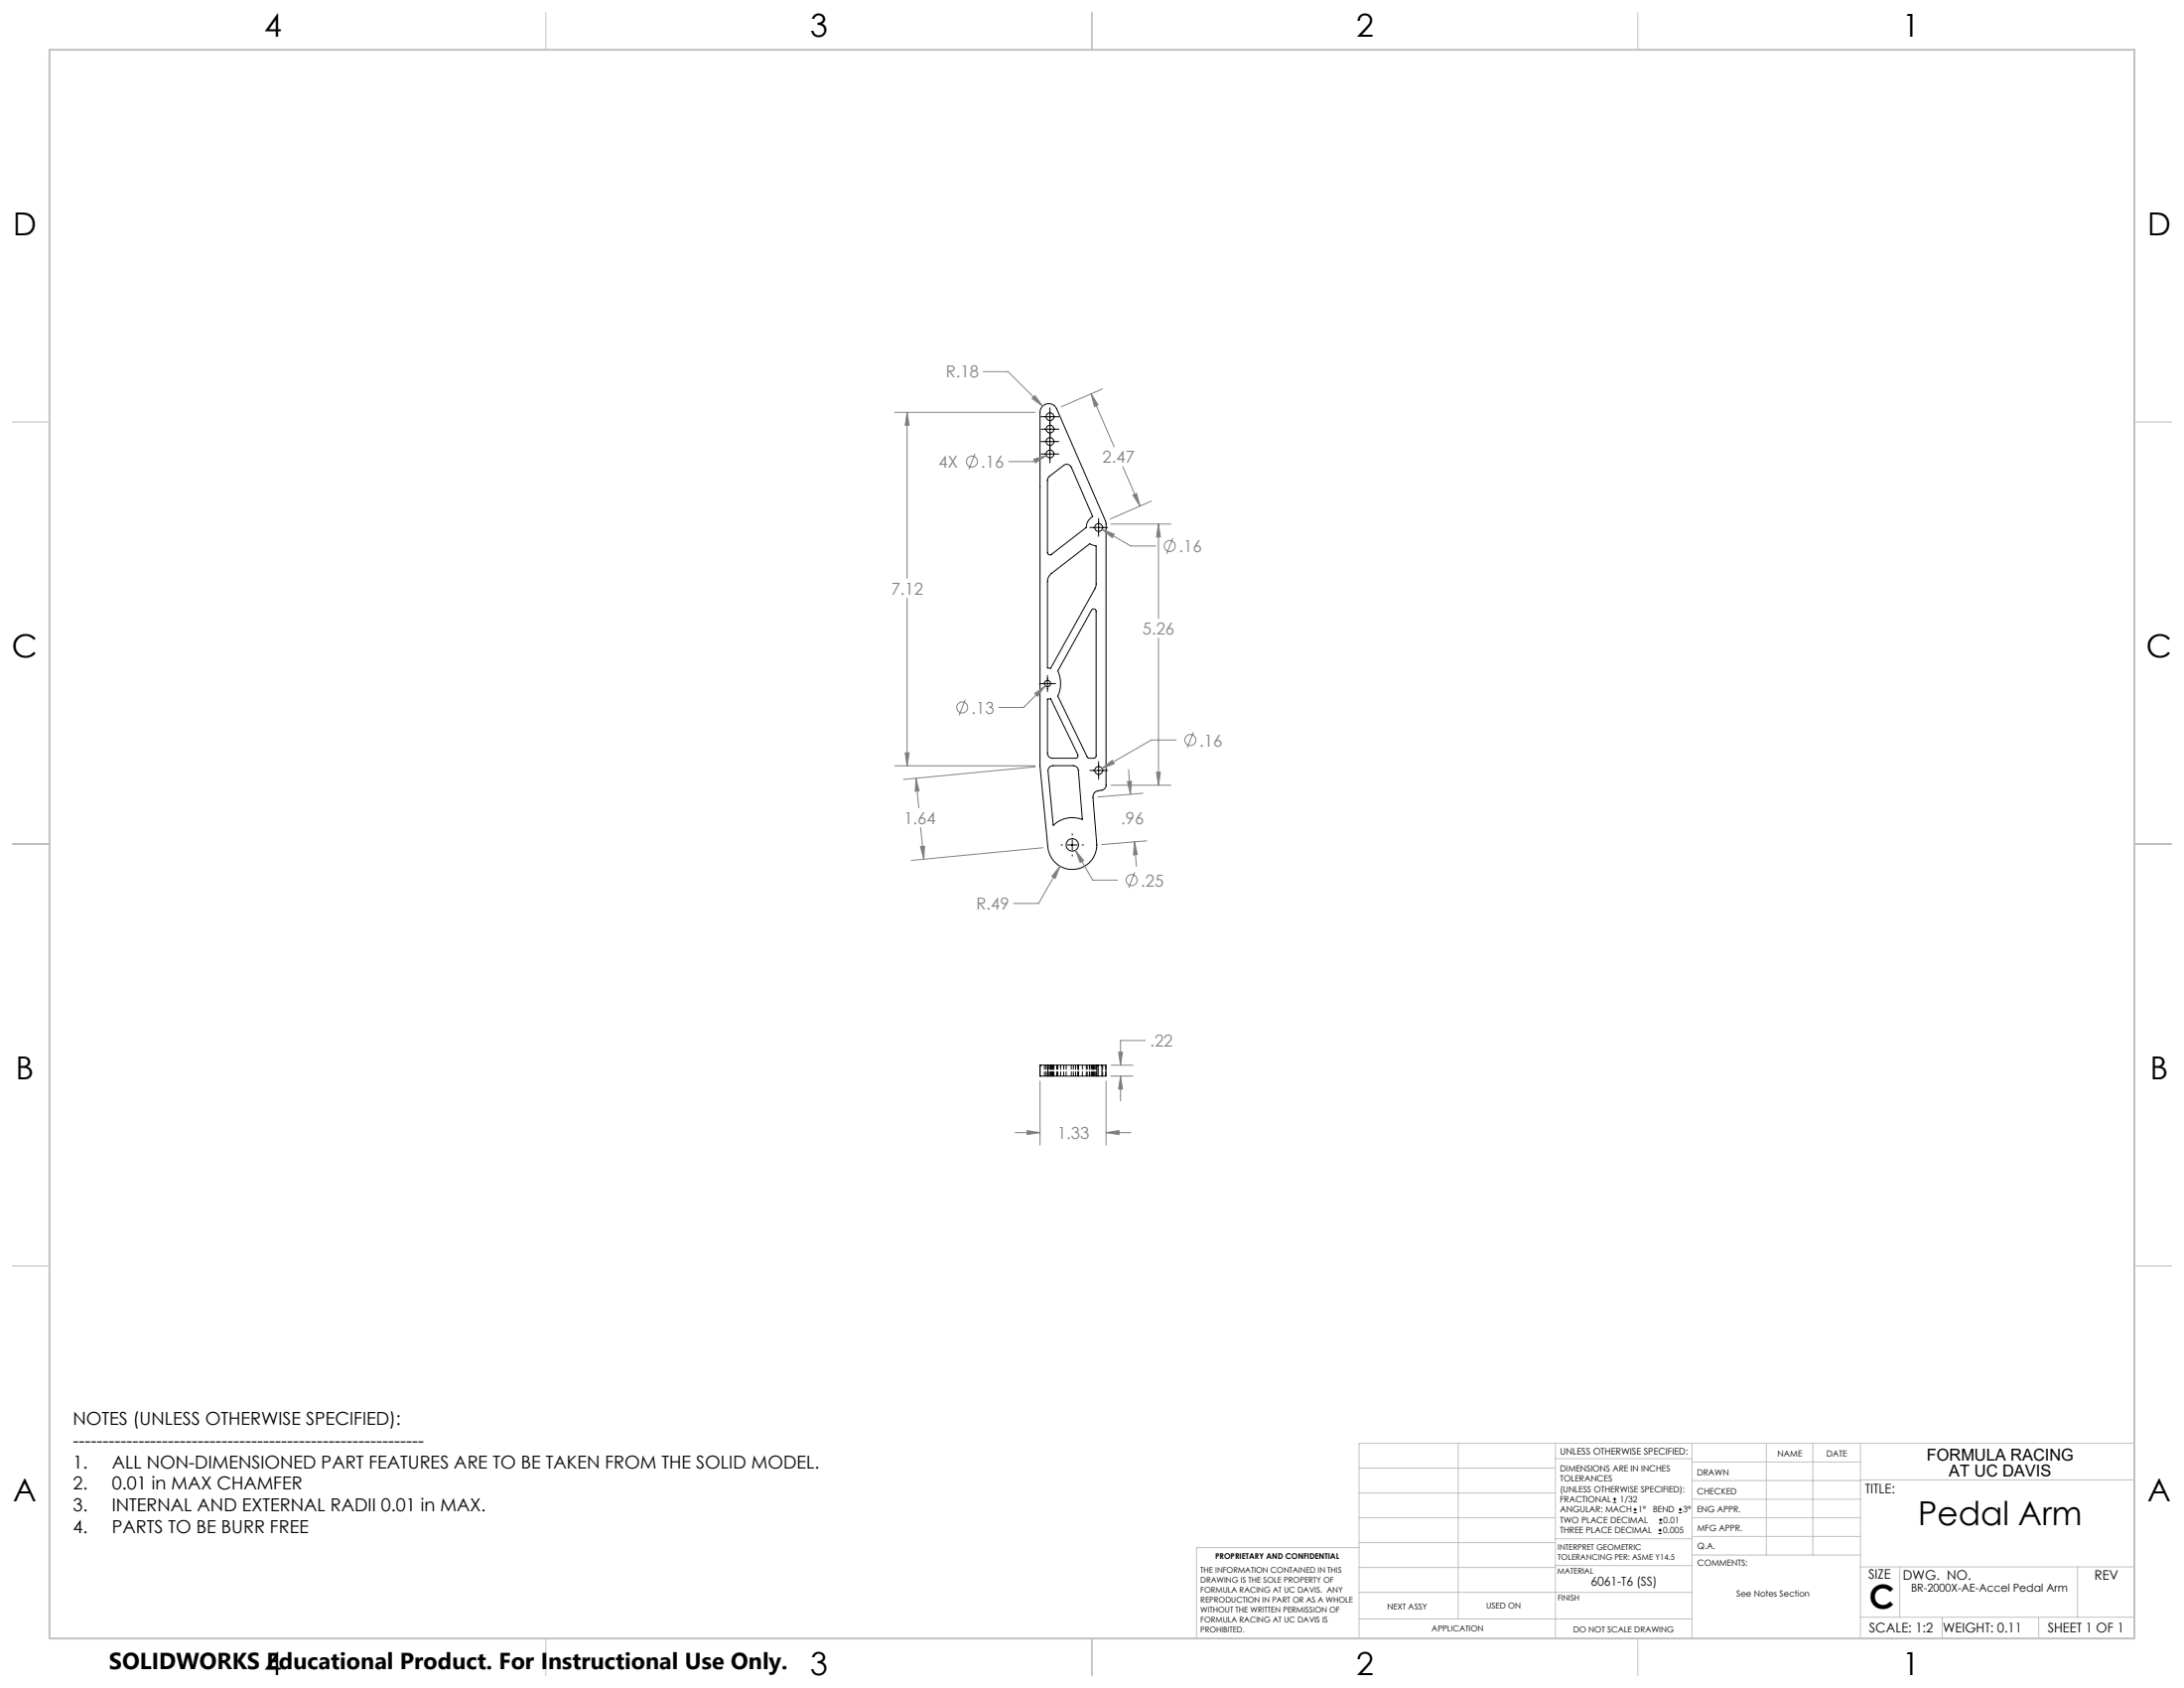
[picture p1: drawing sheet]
<svg xmlns="http://www.w3.org/2000/svg" width="559mm" height="432mm" viewBox="0 0 559 432" stroke-linecap="round" stroke-linejoin="round" font-family="sans-serif">
<g fill="none" stroke="#000" stroke-width=".25">
<path d="M266.4 109.8h4.5M266.4 113h4.5M266.4 106.6h4.5M266.4 116.1h4.5M266.7 103.9a2.25 2.25 0 0 1 3.7 .7l12.6 29.2v67.1a1.28 1.28 0 0 1-1.1 1.2l-.9 .2a1.59 1.59 0 0 0-1.4 1.7l1 12.1a6.3 6.3 0 0 1-5.9 6.3 6.3 6.3 0 0 1-6.6-5.7l-2-20.7v-90.5l.2-.9zM268.6 104.3v14.1M268.5 121.8l3.7-2.8a1.29 1.29 0 0 1 1.9 .5l5.5 12.7a3.2 3.2 0 0 0-1.7 2.7l-8.9 6.9a.63 .63 0 0 1-.6 .1 .63 .63 0 0 1-.4-.6v-18.6zM278.8 134.9h4.6M281.1 132.6v4.6M268.6 147.1l10.2-8 1.7 .6-.1 10.4-11.6 20.9-.8-.1v-22.2l.1-.8zM279.4 155.9l.4-.1 .4 .1 .3 .5v36.9a.6 .6 0 0 1-.7 .7h-1.2l-.4-.3-7.5-15.6a7.7 7.7 0 0 0 0-6.5zM266 174.9h4.1"/>
<path d="M268 178.8h.8l7 14.2a.63 .63 0 0 1-.6 1h-5.9a1.26 1.26 0 0 1-1.3-1.3zM268 172.8v4.1M268.5 196.3l.9-.4h5.2a1.34 1.34 0 0 1 1.3 1.1l1 12.6a7.1 7.1 0 0 0-7.4 1.5l-1.4-13.8zM278.8 197.1h4.6M281.1 194.8v4.6M271.5 216.1h.3M273.1 216.1h2.5M274.4 213.3v.3M274.4 214.9v2.5M274.4 218.7v.3M276.9 216.1h.3M266.1 272.5h.1"/>
<path d="M266.1 275.3h.1M266.1 272.5v2.8M266.1 272.5h2M266.1 275.3h2M268.1 272.5h12.5M268.1 275.3h12.5M268.1 272.5v2.8M280.6 272.5h.4M280.6 275.3h.4M280.6 272.5v2.8M281 272.5h.9M281 275.3h.9"/>
<path d="M281 272.5v2.8M281.9 272.5h1.1v2.8h-1.1M281.9 272.5v2.8M412.7 384.3h.9M412.7 383.5h.9M413.1 383.1v.8M418 387h.8M418 386.2h.8M418.4 385.7v.9M424.3 392.3h.9M424.3 391.4h.9M424.5 389.6h.8"/>
<path d="M424.5 388.8h.8M424.7 391v.9M424.9 388.4v.8M429.5 387h.9M429.5 386.2h.9M429.9 385.7v.9"/>
<circle cx="268.7" cy="116.1" r="1"/>
<circle cx="268.7" cy="106.6" r="1"/>
<circle cx="268.7" cy="112.9" r="1"/>
<circle cx="268.7" cy="109.8" r="1"/>
<circle cx="281.1" cy="134.9" r="1"/>
<circle cx="268" cy="174.9" r=".8"/>
<circle cx="281.1" cy="197.1" r="1"/>
<circle cx="274.4" cy="216.1" r="1.58"/>
</g>
<g fill="none" stroke="#000" stroke-width=".25" stroke-dasharray="1.3 .6" stroke-dashoffset=".2">
<path d="M267.2 272.5v2.8M267.7 272.5v2.8M268 275.3v-2.8M268.2 272.5v2.8M268.2 275.3v-2.8M268.5 275.3v-2.8M268.8 275.3v-2.8M268.9 275.3v-2.8M269 275.3v-2.8M269.1 275.3v-2.8M269.3 275.3v-2.8M269.4 275.3v-2.8"/>
<path d="M269.5 275.3v-2.8M269.7 275.3v-2.8M270.4 275.3v-2.8M270.7 275.3v-2.8M271.4 275.3v-2.8M272.2 275.3v-2.8M272.8 272.5v2.8M274.1 275.3v-2.8M274.6 275.3v-2.8M275.2 275.3v-2.8M275.8 275.3v-2.8M275.9 275.3v-2.8"/>
<path d="M276 275.3v-2.8M276.9 275.3v-2.8M277.9 275.3v-2.8M278.2 275.3v-2.8M278.7 275.3v-2.8M278.8 275.3v-2.8M279.3 275.3v-2.8M279.6 275.3v-2.8M279.7 272.5v2.8M279.7 275.3v-2.8M279.9 275.3v-2.8M280.1 272.5v2.8"/>
<path d="M280.2 275.3v-2.8M280.5 275.3v-2.8M282.1 275.3v-2.8M282.9 275.3v-2.8"/>
</g>
<g fill="none" stroke="#808080" stroke-width=".25">
<path d="M251.6 95.1h6.3l8.9 8.8M282.1 99.5l-10.6 4.6M228.9 105.5h35.9M232.1 105.5l.5 3.3h-1zM232.1 105.5v42.5M249.5 116.1l-1.6 4M264.1 101.9l.7-.7 2 2.7zM264.5 117.4l3.2-.9-2.8 1.9zM267.7 116.5l-3.3 1.6h-6.3M279.2 100.8l1.8 2.8-1 .4zM279.2 100.8l5.9 13.5M287.3 119.4l4.4 10.1"/>
<path d="M282 135.4l3.1 1.2-.5 .9zM282 135.4l7.3 4.3h6.4M284.3 134.1h15.3M289.9 126.6l.9-.4 .9 3.3zM294.6 128.2l-10.6 4.6M296.4 134.1l.5 3.3h-1zM296.4 134.1v24.1M300.1 137.7l-1.6 4M232.1 153v42.9M247 179l-1.6 4M264.8 177.4l2.6-2-1.9 2.7zM267.4 175.4l-5.5 5.6h-6.3"/>
<path d="M296.4 163.2v37.7M228.9 195.9h35.9M231.6 192.6h1l-.5 3.3zM234.4 199.1l.8 3.2-1 .1zM234.4 199.1l.7 7.6M264.9 196.1l-33.7 3.3M282 196.6l2.6-2.1 .5 .9zM288.5 200l1-.2-.3 3.4zM288.7 196.8l.5 6.4M295.9 197.6h1l-.5 3.3zM300.9 189.3h-6.3l-12.6 7.3M305.4 187.3l-1.7 4"/>
<path d="M235.5 216.6l1-.1-.1 3.3zM235.5 211.7l.9 8.1M266.8 216.9l-33.6 3.2M275.2 217.5l2 2.6-.8 .5zM275.2 217.5l4.4 7.6h6.3M284.3 200.9h15.3M290.3 215.3l.7 3.3-1 .1zM290.3 215.3l.5 6.4M292.4 202.9l-11.5 1M293.4 215.1l-11.5 .9M271.2 221.6l-1.2 3.1-.9-.5zM271.2 221.6l-5.5 9.5h-6.3"/>
<path d="M290.3 223.1l-1.6 4.1M266.1 276.5v16.4M283 276.5v16.4M284.3 275.3h5.6M284.3 272.5h5.6M286.2 269.2h1l-.5 3.3zM286.7 275.3l.5 3.3h-1zM286.7 275.3v6.3M293.1 266.2h-6.4v6.3M259.8 289.7h6.3M262.8 289.2l3.3 .5-3.3 .5zM283 289.7l3.3-.5v1z"/>
<path d="M283 289.7h6.3"/>
<circle cx="248.7" cy="118.1" r="1.4"/>
<circle cx="299.3" cy="139.7" r="1.41"/>
<circle cx="246.2" cy="181" r="1.42"/>
<circle cx="304.6" cy="189.3" r="1.41"/>
<circle cx="289.5" cy="225.1" r="1.42"/>
</g>
<g fill="none" stroke="#c0c0c0" stroke-width=".25">
<path d="M139.7 3.2v9.5M279.4 3.2v9.5M419.1 3.2v9.5M3.1 107.9h9.6M546.1 107.9h9.5M3.1 215.9h9.6M546.1 215.9h9.5M3.1 323.8h9.6M546.1 323.8h9.5M347.7 375.6h50.3M373.1 369.2v44.9M398 369.2v49.9"/>
<path d="M398 373.1h34.9M432.9 369.2v49.9M432.9 378.7h43.1M432.9 374h43.1M451.9 369.2v28.6M463.8 369.2v28.6M476 369.2v49.9M476 378.6h70.1M546.1 369.2h-198.4v49.9M347.7 394.6h50.3M347.7 388.3h50.3M347.7 381.9h50.3"/>
<path d="M347.7 395.9h-41.6v23.2M398 393.6h35M432.9 383.5h43.1M432.9 388.3h43.1M432.9 393h43.1M433 397.8h43M139.7 419.1v9.6M279.4 419.1v9.6M347.7 414.1h85.2M347.7 401h50.3M347.7 407.3h50.3M398 407.4h34.9"/>
<path d="M398 400.5h35M419.1 419.1v9.6M476 413.7h70.1M476 400.8h70.1M486.1 400.8v12.9M496.9 413.7v5.4M521.6 413.7v5.4M531.6 400.8v12.9"/>
</g>
<path d="M12.7 12.7h533.4v406.4h-533.4z" fill="none" stroke="#c0c0c0" stroke-width=".5"/>
<path d="M271.2 221.6l-2.1 2.6 .9 .5zM275.2 217.5l1.2 3.1 .8-.5zM282 196.6l3.1-1.2-.5-.9zM264.8 177.4l.7 .7 1.9-2.7zM282 135.4l2.6 2.1 .5-.9zM264.5 117.4l.4 1 2.8-1.9zM231.6 192.6h1l-.5 3.3zM232.1 105.5l.5 3.3h-1zM235.5 216.6l1-.1-.1 3.3zM234.4 199.1l.8 3.2-1 .1zM264.1 101.9l2.7 2-2-2.7zM279.2 100.8l1.8 2.8-1 .4zM289.9 126.6l.9-.4 .9 3.3zM296.4 134.1l.5 3.3h-1zM295.9 197.6h1l-.5 3.3zM288.5 200l1-.2-.3 3.4zM290.3 215.3l.7 3.3-1 .1zM286.7 275.3l.5 3.3h-1zM286.2 269.2h1l-.5 3.3zM283 289.7l3.3-.5v1zM262.8 289.2l3.3 .5-3.3 .5z" fill="#808080"/>
<g font-size="8.5">
<text x="490.8" y="390.1">Pedal Arm</text>
<text x="478.3" y="411.4">C</text>
</g>
<g font-size="8.1">
<text x="67.6" y="9.3">4</text>
<text x="207.3" y="9.3">3</text>
<text x="347" y="9.3">2</text>
<text x="486.7" y="9.3">1</text>
<text x="3.3" y="60.1">D</text>
<text x="549.4" y="60.1">D</text>
<text x="3" y="168">C</text>
<text x="549.1" y="168">C</text>
<text x="4" y="276">B</text>
<text x="550.1" y="276">B</text>
<text x="3.3" y="383.9">A</text>
<text x="549.4" y="383.9">A</text>
<text x="67.6" y="428.4">4</text>
<text x="207.3" y="428.4">3</text>
<text x="347" y="428.4">2</text>
<text x="486.7" y="428.4">1</text>
</g>
<text font-size="5.9" x="27.9" y="427">SOLIDWORKS Educational Product. For Instructional Use Only.</text>
<g font-size="4.6">
<text x="18.6" y="364.4">NOTES (UNLESS OTHERWISE SPECIFIED):</text>
<text x="18.6" y="370">-----------------------------------------------------------</text>
<text x="18.6" y="375.5">1.</text>
<text x="28.7" y="375.5">ALL NON-DIMENSIONED PART FEATURES ARE TO BE TAKEN FROM THE SOLID MODEL.</text>
<text x="18.6" y="381.1">2.</text>
<text x="28.7" y="381.1">0.01 in MAX CHAMFER</text>
<text x="18.6" y="386.7">3.</text>
<text x="28.7" y="386.7">INTERNAL AND EXTERNAL RADII 0.01 in MAX.</text>
<text x="18.6" y="392.3">4.</text>
<text x="28.7" y="392.3">PARTS TO BE BURR FREE</text>
</g>
<g font-size="4.2" fill="#808080">
<text x="242" y="96.6">R.18</text>
<text x="240.1" y="119.7">4X</text>
<text x="251" y="119.7">.16</text>
<text x="282.1" y="118.4">2.47</text>
<text x="301.6" y="141.3">.16</text>
<text x="228" y="152.1">7.12</text>
<text x="292.3" y="162.3">5.26</text>
<text x="248.5" y="182.6">.13</text>
<text x="306.9" y="190.9">.16</text>
<text x="231.2" y="210.8">1.64</text>
<text x="286.8" y="210.8">.96</text>
<text x="291.9" y="226.7">.25</text>
<text x="249.8" y="232.7">R.49</text>
<text x="294.3" y="267.8">.22</text>
<text x="270.5" y="291.3">1.33</text>
</g>
<g font-size="4.2">
<text x="493" y="373.5">FORMULA RACING</text>
<text x="498.7" y="377.8">AT UC DAVIS</text>
</g>
<g font-size="3.4">
<text x="477.2" y="381.9">TITLE:</text>
<text x="478.1" y="404">SIZE</text>
<text x="486.9" y="404">DWG. NO.</text>
<text x="535.9" y="404.1">REV</text>
<text x="478.2" y="417.6">SCALE: 1:2</text>
<text x="497.1" y="417.7">WEIGHT: 0.11</text>
<text x="523.9" y="417.6">SHEET 1 OF 1</text>
</g>
<text font-size="3.2" x="407" y="405.7">6061-T6 (SS)</text>
<text font-size="2.8" x="489" y="407.2">BR-2000X-AE-Accel Pedal Arm</text>
<text font-size="2.4" x="399.2" y="372.1">UNLESS OTHERWISE SPECIFIED:</text>
<g font-size="2.2">
<text x="399.2" y="376.4">DIMENSIONS ARE IN INCHES</text>
<text x="434.2" y="377.3">DRAWN</text>
<text x="454.8" y="372.5">NAME</text>
<text x="467.3" y="372.6">DATE</text>
<text x="399.2" y="379">TOLERANCES</text>
<text x="399.2" y="381.7">(UNLESS OTHERWISE SPECIFIED):</text>
<text x="434.3" y="382.2">CHECKED</text>
<text x="399.2" y="389.6">TWO PLACE DECIMAL</text>
<text x="399.2" y="384.3">FRACTIONAL</text>
<text x="399.2" y="387">ANGULAR: MACH</text>
<text x="414.5" y="384.3">1/32</text>
<text x="419.1" y="387">1°</text>
<text x="422.9" y="387">BEND</text>
<text x="425.6" y="389.6">0.01</text>
<text x="430.6" y="387">3°</text>
<text x="434.2" y="386.9">ENG APPR.</text>
<text x="399.2" y="392.3">THREE PLACE DECIMAL</text>
<text x="425.5" y="392.3">0.005</text>
<text x="434.3" y="391.6">MFG APPR.</text>
<text x="434.3" y="396.3">Q.A.</text>
<text x="434.3" y="400.5">COMMENTS:</text>
<text x="444.3" y="408.5">See Notes Section</text>
</g>
<g font-size="2.1">
<text x="354.9" y="411.6">NEXT ASSY</text>
<text x="380.3" y="411.6">USED ON</text>
<text x="366.3" y="417.4">APPLICATION</text>
<text x="402.5" y="417.5">DO NOT SCALE DRAWING</text>
</g>
<g font-size="2">
<text x="310.9" y="398.8">PROPRIETARY AND CONFIDENTIAL</text>
<text x="398.6" y="396.5">INTERPRET GEOMETRIC</text>
<text x="398.6" y="399">TOLERANCING PER: ASME Y14.5</text>
<text x="307.2" y="402.4">THE INFORMATION CONTAINED IN THIS</text>
<text x="307.2" y="404.9">DRAWING IS THE SOLE PROPERTY OF</text>
<text x="307.2" y="407.5">FORMULA RACING AT UC DAVIS. ANY</text>
<text x="398.5" y="402.6">MATERIAL</text>
<text x="307.2" y="410">REPRODUCTION IN PART OR AS A WHOLE</text>
<text x="307.2" y="412.5">WITHOUT THE WRITTEN PERMISSION OF</text>
<text x="398.5" y="409.4">FINISH</text>
<text x="307.2" y="415">FORMULA RACING AT UC DAVIS IS</text>
<text x="307.2" y="417.6">PROHIBITED.</text>
</g>
</svg>
